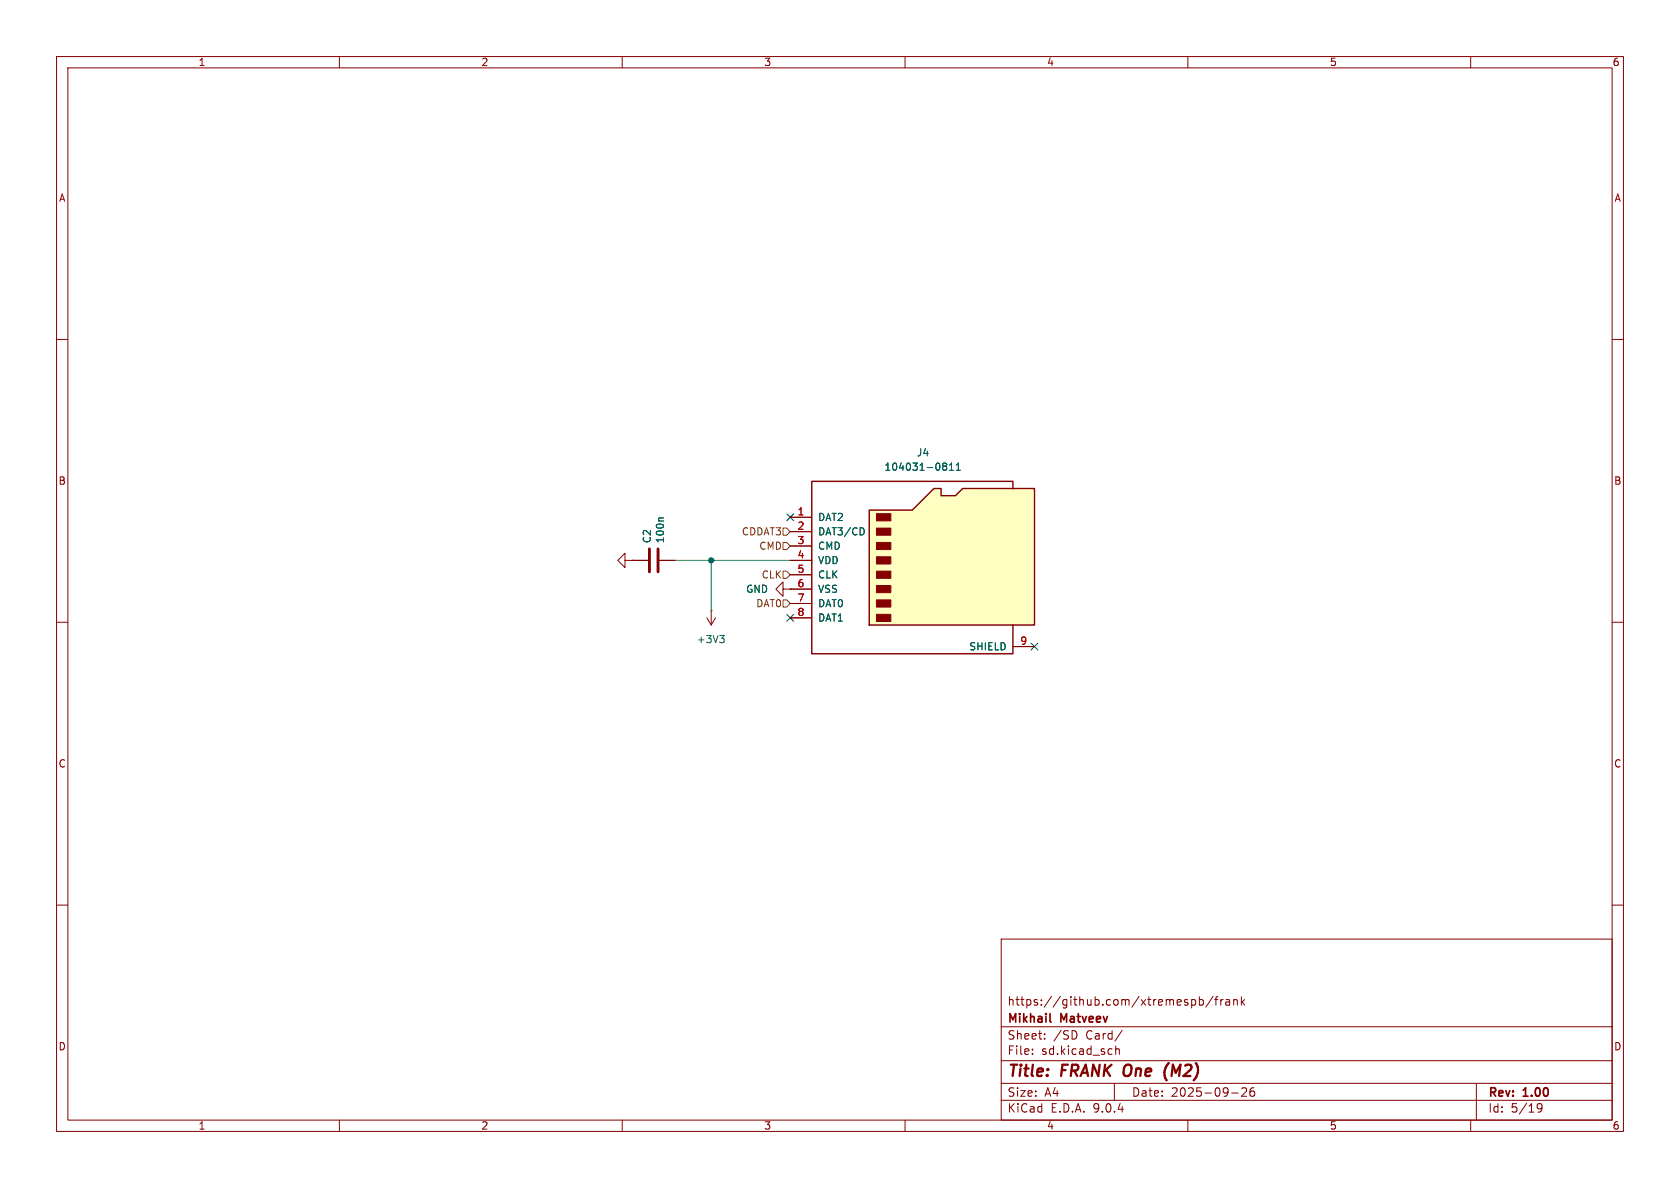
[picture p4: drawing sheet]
(kicad_sch
 (version 20250114)
 (generator "eeschema")
 (generator_version "9.0")
 (paper "A4")
 (title_block
  (title "${NAME} ${MODEL} (${BOARD})")
  (date "${DATE}")
  (rev "${VERSION}")
  (company "Mikhail Matveev")
  (comment 1 "https://github.com/xtremespb/frank"))
 (lib_symbols
  (symbol "Connector:Micro_SD_Card"
   (pin_names
    (offset 1.016)) (exclude_from_sim no) (in_bom yes) (on_board yes)
   (property "Reference" "J" (at -16.51 15.24 0) (effects (font (size 1.27 1.27))))
   (property "Value" "Micro_SD_Card" (at 16.51 15.24 0) (effects (font (size 1.27 1.27)) (justify right)))
   (property "Footprint" "" (at 29.21 7.62 0) (effects (font (size 1.27 1.27)) (hide yes)))
   (property "Datasheet" "https://www.we-online.com/components/products/datasheet/693072010801.pdf" (at 0 0 0) (effects (font (size 1.27 1.27)) (hide yes)))
   (property "Description" "Micro SD Card Socket" (at 0 0 0) (effects (font (size 1.27 1.27)) (hide yes)))
   (symbol "Micro_SD_Card_0_1"
    (polyline (pts (xy -8.89 -11.43) (xy -8.89 8.89) (xy -1.27 8.89) (xy 2.54 12.7) (xy 3.81 12.7) (xy 3.81 11.43) (xy 6.35 11.43) (xy 7.62 12.7) (xy 20.32 12.7) (xy 20.32 -11.43) (xy -8.89 -11.43)) (stroke (width 0.254) (type default)) (fill (type background)))
    (rectangle (start -7.62 8.255) (end -5.08 6.985) (stroke (width 0) (type default)) (fill (type outline)))
    (rectangle (start -7.62 5.715) (end -5.08 4.445) (stroke (width 0) (type default)) (fill (type outline)))
    (rectangle (start -7.62 3.175) (end -5.08 1.905) (stroke (width 0) (type default)) (fill (type outline)))
    (rectangle (start -7.62 0.635) (end -5.08 -0.635) (stroke (width 0) (type default)) (fill (type outline)))
    (rectangle (start -7.62 -1.905) (end -5.08 -3.175) (stroke (width 0) (type default)) (fill (type outline)))
    (rectangle (start -7.62 -4.445) (end -5.08 -5.715) (stroke (width 0) (type default)) (fill (type outline)))
    (rectangle (start -7.62 -6.985) (end -5.08 -8.255) (stroke (width 0) (type default)) (fill (type outline)))
    (rectangle (start -7.62 -9.525) (end -5.08 -10.795) (stroke (width 0) (type default)) (fill (type outline)))
    (polyline (pts (xy 16.51 12.7) (xy 16.51 13.97) (xy -19.05 13.97) (xy -19.05 -16.51) (xy 16.51 -16.51) (xy 16.51 -11.43)) (stroke (width 0.254) (type default)) (fill (type none))))
   (symbol "Micro_SD_Card_1_1"
    (pin bidirectional line (at -22.86 7.62 0) (length 3.81) (name "DAT2" (effects (font (size 1.27 1.27)))) (number "1" (effects (font (size 1.27 1.27)))))
    (pin bidirectional line (at -22.86 5.08 0) (length 3.81) (name "DAT3/CD" (effects (font (size 1.27 1.27)))) (number "2" (effects (font (size 1.27 1.27)))))
    (pin input line (at -22.86 2.54 0) (length 3.81) (name "CMD" (effects (font (size 1.27 1.27)))) (number "3" (effects (font (size 1.27 1.27)))))
    (pin power_in line (at -22.86 0 0) (length 3.81) (name "VDD" (effects (font (size 1.27 1.27)))) (number "4" (effects (font (size 1.27 1.27)))))
    (pin input line (at -22.86 -2.54 0) (length 3.81) (name "CLK" (effects (font (size 1.27 1.27)))) (number "5" (effects (font (size 1.27 1.27)))))
    (pin power_in line (at -22.86 -5.08 0) (length 3.81) (name "VSS" (effects (font (size 1.27 1.27)))) (number "6" (effects (font (size 1.27 1.27)))))
    (pin bidirectional line (at -22.86 -7.62 0) (length 3.81) (name "DAT0" (effects (font (size 1.27 1.27)))) (number "7" (effects (font (size 1.27 1.27)))))
    (pin bidirectional line (at -22.86 -10.16 0) (length 3.81) (name "DAT1" (effects (font (size 1.27 1.27)))) (number "8" (effects (font (size 1.27 1.27)))))
    (pin passive line (at 20.32 -15.24 180) (length 3.81) (name "SHIELD" (effects (font (size 1.27 1.27)))) (number "9" (effects (font (size 1.27 1.27))))))
   (embedded_fonts no))
  (symbol "Device:C"
   (pin_numbers (hide yes))
   (pin_names
    (offset 0.254)) (exclude_from_sim no) (in_bom yes) (on_board yes)
   (property "Reference" "C" (at 0.635 2.54 0) (effects (font (size 1.27 1.27)) (justify left)))
   (property "Value" "C" (at 0.635 -2.54 0) (effects (font (size 1.27 1.27)) (justify left)))
   (property "Footprint" "" (at 0.9652 -3.81 0) (effects (font (size 1.27 1.27)) (hide yes)))
   (property "Datasheet" "~" (at 0 0 0) (effects (font (size 1.27 1.27)) (hide yes)))
   (property "Description" "Unpolarized capacitor" (at 0 0 0) (effects (font (size 1.27 1.27)) (hide yes)))
   (symbol "C_0_1"
    (polyline (pts (xy -2.032 0.762) (xy 2.032 0.762)) (stroke (width 0.508) (type default)) (fill (type none)))
    (polyline (pts (xy -2.032 -0.762) (xy 2.032 -0.762)) (stroke (width 0.508) (type default)) (fill (type none))))
   (symbol "C_1_1"
    (pin passive line (at 0 3.81 270) (length 2.794) (name "~" (effects (font (size 1.27 1.27)))) (number "1" (effects (font (size 1.27 1.27)))))
    (pin passive line (at 0 -3.81 90) (length 2.794) (name "~" (effects (font (size 1.27 1.27)))) (number "2" (effects (font (size 1.27 1.27))))))
   (embedded_fonts no))
  (symbol "power:+3V3"
   (power)
   (pin_numbers (hide yes))
   (pin_names
    (offset 0) (hide yes)) (exclude_from_sim no) (in_bom yes) (on_board yes)
   (property "Reference" "#PWR" (at 0 -3.81 0) (effects (font (size 1.27 1.27)) (hide yes)))
   (property "Value" "+3V3" (at 0 3.556 0) (effects (font (size 1.27 1.27))))
   (property "Footprint" "" (at 0 0 0) (effects (font (size 1.27 1.27)) (hide yes)))
   (property "Datasheet" "" (at 0 0 0) (effects (font (size 1.27 1.27)) (hide yes)))
   (property "Description" "Power symbol creates a global label with name \"+3V3\"" (at 0 0 0) (effects (font (size 1.27 1.27)) (hide yes)))
   (symbol "+3V3_0_1"
    (polyline (pts (xy -0.762 1.27) (xy 0 2.54)) (stroke (width 0) (type default)) (fill (type none)))
    (polyline (pts (xy 0 2.54) (xy 0.762 1.27)) (stroke (width 0) (type default)) (fill (type none)))
    (polyline (pts (xy 0 0) (xy 0 2.54)) (stroke (width 0) (type default)) (fill (type none))))
   (symbol "+3V3_1_1"
    (pin power_in line (at 0 0 90) (length 0) (name "~" (effects (font (size 1.27 1.27)))) (number "1" (effects (font (size 1.27 1.27))))))
   (embedded_fonts no))
  (symbol "power:GND"
   (power)
   (pin_numbers (hide yes))
   (pin_names
    (offset 0) (hide yes)) (exclude_from_sim no) (in_bom yes) (on_board yes)
   (property "Reference" "#PWR" (at 0 -6.35 0) (effects (font (size 1.27 1.27)) (hide yes)))
   (property "Value" "GND" (at 0 -3.81 0) (effects (font (size 1.27 1.27))))
   (property "Footprint" "" (at 0 0 0) (effects (font (size 1.27 1.27)) (hide yes)))
   (property "Datasheet" "" (at 0 0 0) (effects (font (size 1.27 1.27)) (hide yes)))
   (property "Description" "Power symbol creates a global label with name \"GND\" , ground" (at 0 0 0) (effects (font (size 1.27 1.27)) (hide yes)))
   (symbol "GND_0_1"
    (polyline (pts (xy 0 0) (xy 0 -1.27) (xy 1.27 -1.27) (xy 0 -2.54) (xy -1.27 -1.27) (xy 0 -1.27)) (stroke (width 0) (type default)) (fill (type none))))
   (symbol "GND_1_1"
    (pin power_in line (at 0 0 270) (length 0) (name "~" (effects (font (size 1.27 1.27)))) (number "1" (effects (font (size 1.27 1.27))))))
   (embedded_fonts no)))
 (junction
  (at 125.73 99.06)
  (diameter 0)
  (color 0 0 0 0))
 (no_connect
  (at 182.88 114.3))
 (no_connect
  (at 139.7 91.44))
 (no_connect
  (at 139.7 109.22))
 (wire
  (pts (xy 125.73 99.06) (xy 139.7 99.06))
  (stroke (width 0) (type default)))
 (wire
  (pts (xy 125.73 107.95) (xy 125.73 99.06))
  (stroke (width 0) (type default)))
 (wire
  (pts (xy 125.73 99.06) (xy 119.38 99.06))
  (stroke (width 0) (type default)))
 (hierarchical_label "CMD"
  (shape input)
  (at 139.7 96.52 180)
  (effects (font (size 1.27 1.27)) (justify right)))
 (hierarchical_label "DAT0"
  (shape input)
  (at 139.7 106.68 180)
  (effects (font (size 1.27 1.27)) (justify right)))
 (hierarchical_label "CDDAT3"
  (shape input)
  (at 139.7 93.98 180)
  (effects (font (size 1.27 1.27)) (justify right)))
 (hierarchical_label "CLK"
  (shape input)
  (at 139.7 101.6 180)
  (effects (font (size 1.27 1.27)) (justify right)))
 (symbol
  (lib_id "Device:C")
  (at 115.57 99.06 90)
  (unit 1)
  (exclude_from_sim no)
  (in_bom yes)
  (on_board yes)
  (dnp no)
  (property "Reference" "C2" (at 114.4016 96.139 0) (effects (font (size 1.27 1.27)) (justify left)))
  (property "Value" "100n" (at 116.713 96.139 0) (effects (font (size 1.27 1.27)) (justify left)))
  (property "Footprint" "FRANK:Capacitor (0603)" (at 119.38 98.0948 0) (effects (font (size 1.27 1.27)) (hide yes)))
  (property "Datasheet" "https://eu.mouser.com/datasheet/2/40/KGM_X7R-3223212.pdf" (at 115.57 99.06 0) (effects (font (size 1.27 1.27)) (hide yes)))
  (property "Description" "" (at 115.57 99.06 0) (effects (font (size 1.27 1.27)) (hide yes)))
  (property "AliExpress" "https://www.aliexpress.com/item/33008008276.html" (at 115.57 99.06 0) (effects (font (size 1.27 1.27)) (hide yes)))
  (property "LCSC" "" (at 115.57 99.06 0) (effects (font (size 1.27 1.27))))
  (pin "1")
  (pin "2"))
 (symbol
  (lib_id "power:+3V3")
  (at 125.73 107.95 180)
  (unit 1)
  (exclude_from_sim no)
  (in_bom yes)
  (on_board yes)
  (dnp no)
  (fields_autoplaced yes)
  (property "Reference" "#PWR026" (at 125.73 104.14 0) (effects (font (size 1.27 1.27)) (hide yes)))
  (property "Value" "+3V3" (at 125.73 113.03 0) (effects (font (size 1.27 1.27))))
  (property "Footprint" "" (at 125.73 107.95 0) (effects (font (size 1.27 1.27)) (hide yes)))
  (property "Datasheet" "" (at 125.73 107.95 0) (effects (font (size 1.27 1.27)) (hide yes)))
  (property "Description" "Power symbol creates a global label with name \"+3V3\"" (at 125.73 107.95 0) (effects (font (size 1.27 1.27)) (hide yes)))
  (pin "1"))
 (symbol
  (lib_id "power:GND")
  (at 111.76 99.06 270)
  (unit 1)
  (exclude_from_sim no)
  (in_bom yes)
  (on_board yes)
  (dnp no)
  (property "Reference" "#PWR025" (at 105.41 99.06 0) (effects (font (size 1.27 1.27)) (hide yes)))
  (property "Value" "GND" (at 109.22 105.41 0) (effects (font (size 1.27 1.27)) (justify right) (hide yes)))
  (property "Footprint" "" (at 111.76 99.06 0) (effects (font (size 1.27 1.27)) (hide yes)))
  (property "Datasheet" "" (at 111.76 99.06 0) (effects (font (size 1.27 1.27)) (hide yes)))
  (property "Description" "Power symbol creates a global label with name \"GND\" , ground" (at 111.76 99.06 0) (effects (font (size 1.27 1.27)) (hide yes)))
  (pin "1"))
 (symbol
  (lib_id "power:GND")
  (at 139.7 104.14 270)
  (unit 1)
  (exclude_from_sim no)
  (in_bom yes)
  (on_board yes)
  (dnp no)
  (fields_autoplaced yes)
  (property "Reference" "#PWR027" (at 133.35 104.14 0) (effects (font (size 1.27 1.27)) (hide yes)))
  (property "Value" "GND" (at 135.89 104.1399 90) (effects (font (size 1.27 1.27)) (justify right)))
  (property "Footprint" "" (at 139.7 104.14 0) (effects (font (size 1.27 1.27)) (hide yes)))
  (property "Datasheet" "" (at 139.7 104.14 0) (effects (font (size 1.27 1.27)) (hide yes)))
  (property "Description" "" (at 139.7 104.14 0) (effects (font (size 1.27 1.27)) (hide yes)))
  (pin "1"))
 (symbol
  (lib_id "Connector:Micro_SD_Card")
  (at 162.56 99.06 0)
  (unit 1)
  (exclude_from_sim no)
  (in_bom yes)
  (on_board yes)
  (dnp no)
  (fields_autoplaced yes)
  (property "Reference" "J4" (at 163.195 80.01 0) (effects (font (size 1.27 1.27))))
  (property "Value" "104031-0811" (at 163.195 82.55 0) (effects (font (size 1.27 1.27))))
  (property "Footprint" "FRANK:MicroSD (SMD, long)" (at 191.77 91.44 0) (effects (font (size 1.27 1.27)) (hide yes)))
  (property "Datasheet" "https://www.we-online.com/components/products/datasheet/693072010801.pdf" (at 162.56 99.06 0) (effects (font (size 1.27 1.27)) (hide yes)))
  (property "Description" "Micro SD Card Socket" (at 162.56 99.06 0) (effects (font (size 1.27 1.27)) (hide yes)))
  (property "AliExpress" "https://www.aliexpress.com/item/1005004214252441.html" (at 162.56 99.06 0) (effects (font (size 1.27 1.27)) (hide yes)))
  (pin "1")
  (pin "2")
  (pin "3")
  (pin "4")
  (pin "5")
  (pin "6")
  (pin "7")
  (pin "8")
  (pin "9")))
